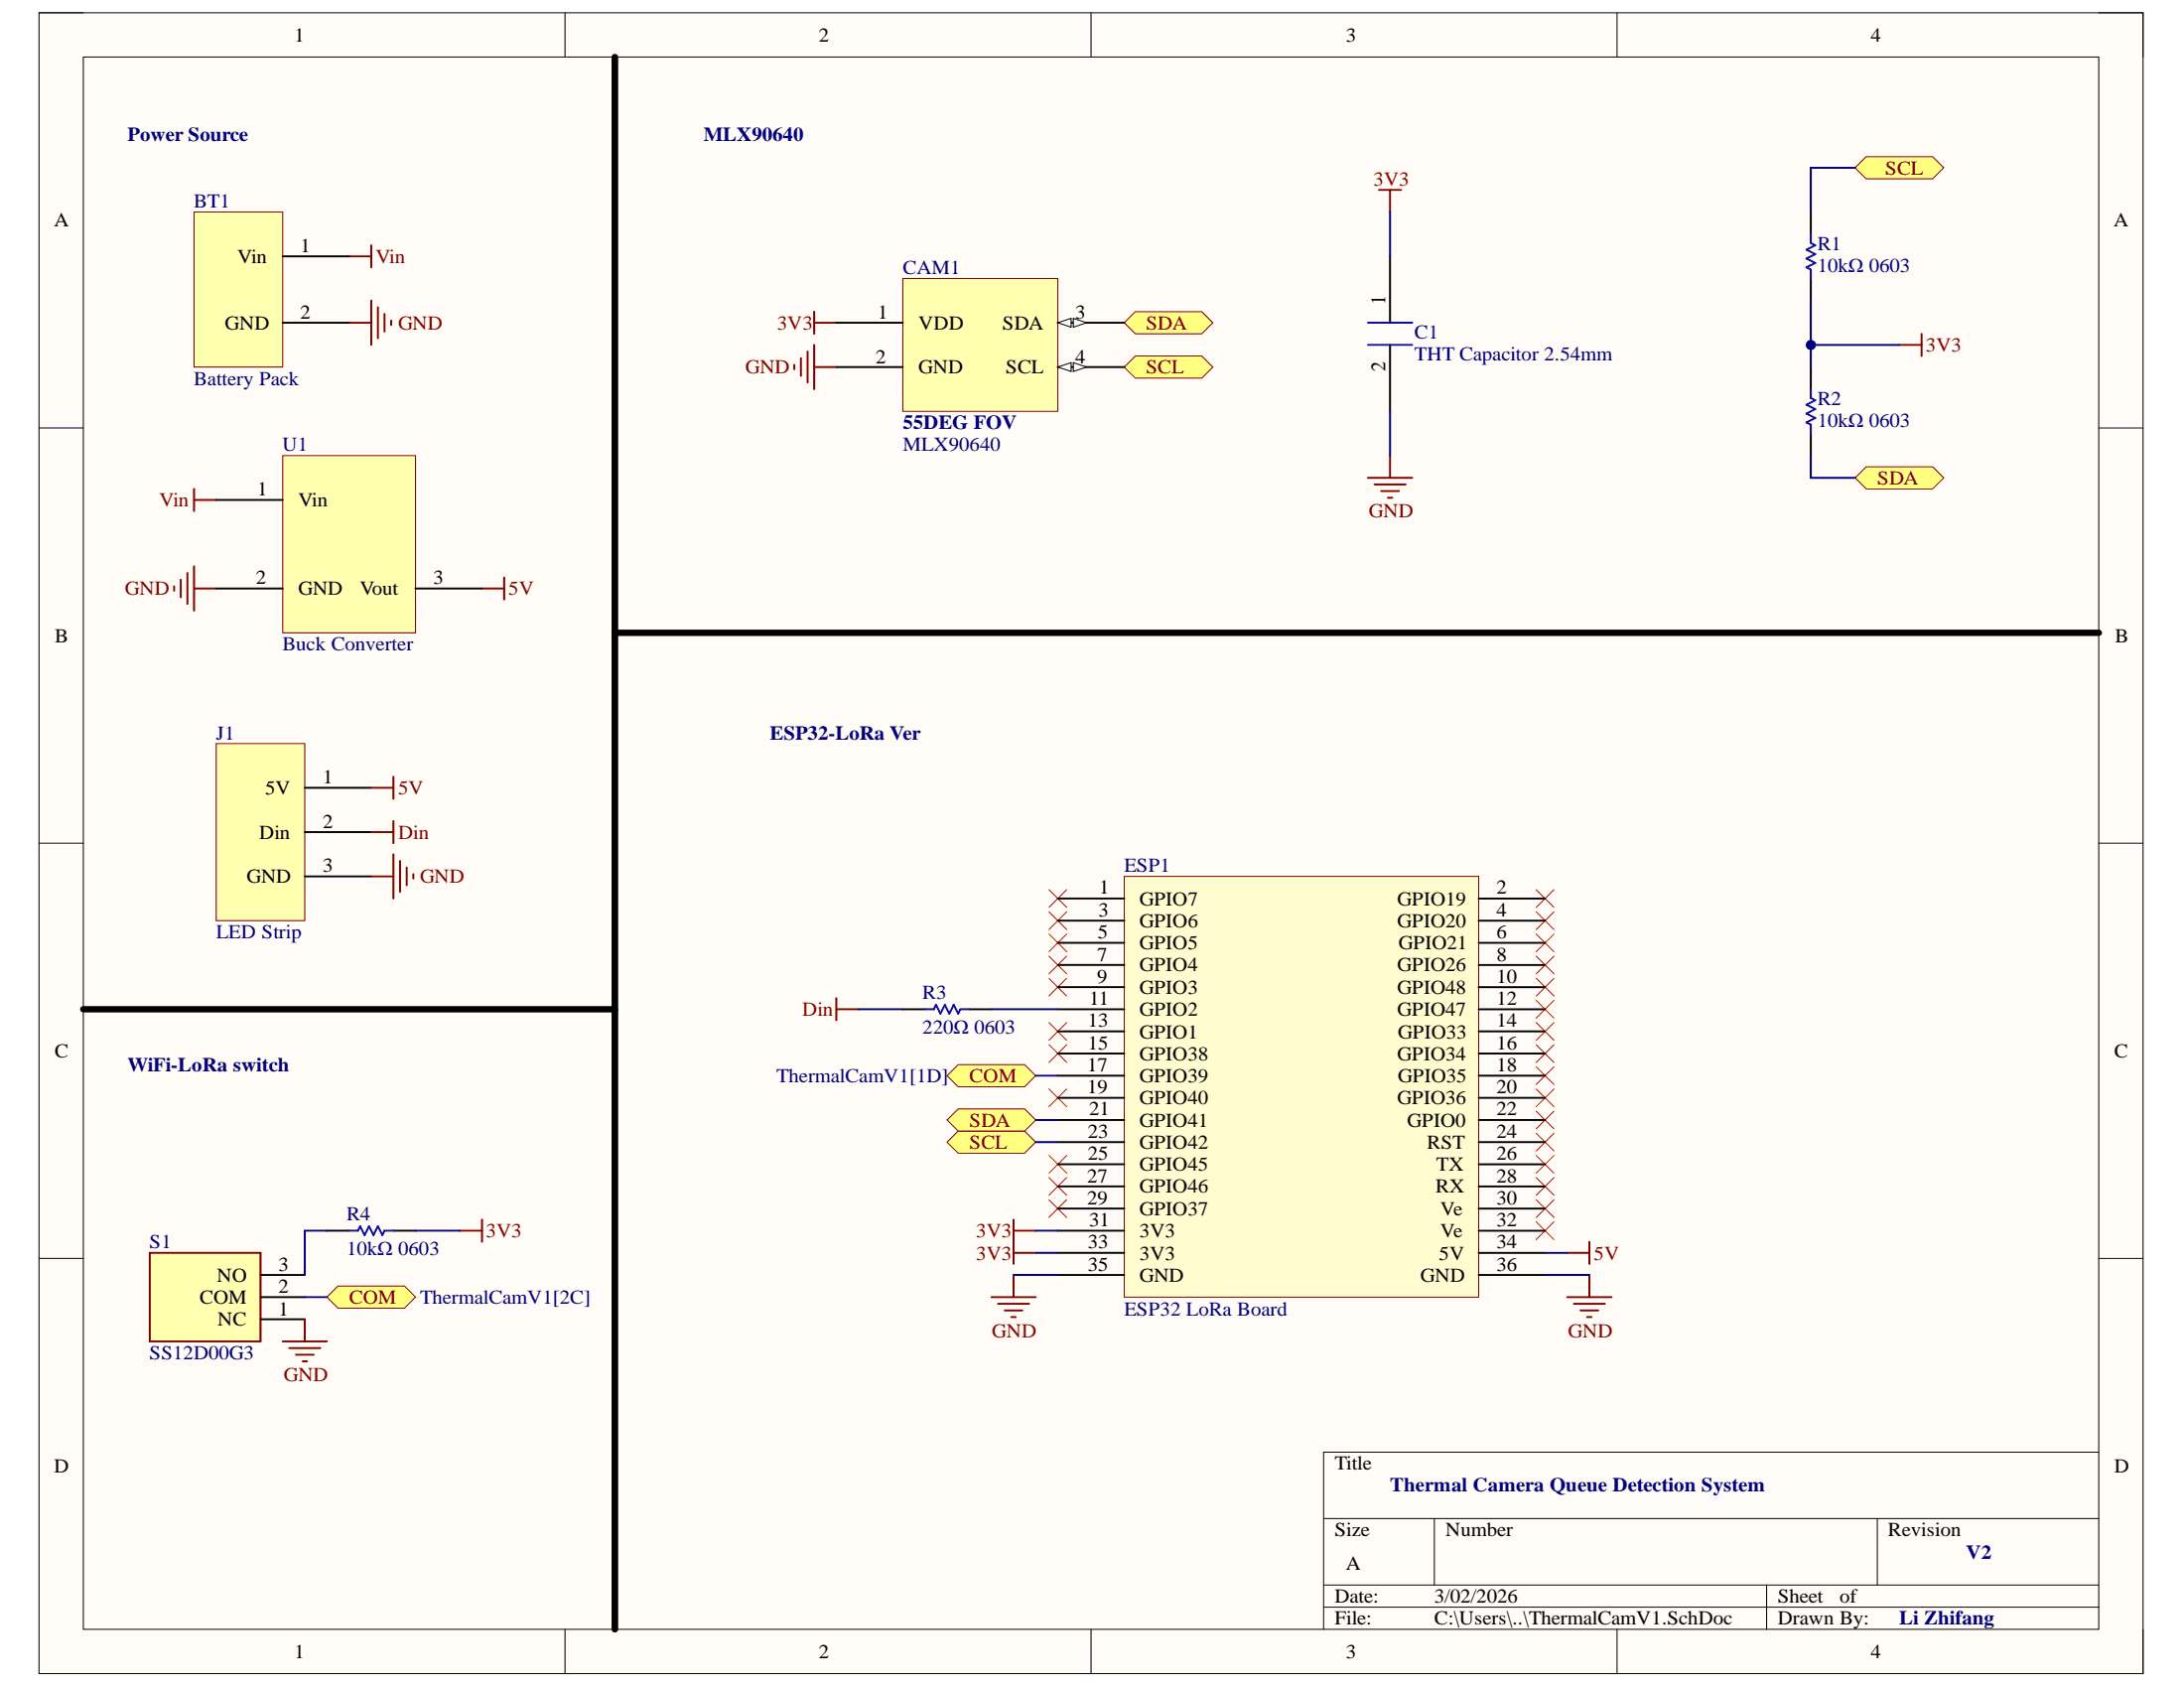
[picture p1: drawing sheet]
# Altium schematic sheet Node.SchDoc
size A; SheetNumber: 1; SheetTotal: 1

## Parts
BT1  Battery Pack  [Battery Pads]
C1  THT Capacitor 2.54mm  [THT_Capacitor_2.54mm]
CAM1  MLX90640  [MLX90640]
ESP1  ESP32 LoRa Board  [ESP32 LoRa Board]
J1  LED Strip  [LED Strip]
R1  10kΩ 0603  [RESC1609X50X30NL8T20]
R2  10kΩ 0603  [RESC1609X50X30NL8T20]
R3  220Ω 0603  [RESC1609X50X30NL8T20]
R4  10kΩ 0603  [RESC1609X50X30NL8T20]
S1  SS12D00G3  [SS12D00G3]
U1  Buck Converter  [BuckConverter]

## Ports
COM (bidir, see ThermalCamV1[1D]), COM (bidir, see ThermalCamV1[2C]), SCL (bidir, see ThermalCamV1[2C], ThermalCamV1[3A]), SCL (bidir, see ThermalCamV1[2C], ThermalCamV1[4A]), SCL (bidir, see ThermalCamV1[3A], ThermalCamV1[4A]), SDA (bidir, see ThermalCamV1[2C], ThermalCamV1[3A]), SDA (bidir, see ThermalCamV1[2C], ThermalCamV1[4B]), SDA (bidir, see ThermalCamV1[3A], ThermalCamV1[4B])

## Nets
3V3: C1.1(GND) CAM1.1(VDD) ESP1.31(3V3) ESP1.33(3V3) R1.1 R2.2 R4.1
5V: ESP1.34(5V) J1.1(5V) U1.3(Vout)
Din: J1.2(Din) R3.2
GND: BT1.2(GND) C1.2(GND) CAM1.2(GND) ESP1.35(GND) ESP1.36(GND) J1.3(GND) S1.1(NC) U1.2(GND)
Vin: BT1.1(Vin) U1.1(Vin)
COM: ESP1.17(GPIO39) S1.2(COM) ; port COM
SCL: CAM1.4(SCL) ESP1.23(GPIO42) R1.2 ; port SCL
SDA: CAM1.3(SDA) ESP1.21(GPIO41) R2.1 ; port SDA
NetESP1_11: ESP1.11(GPIO2) R3.1
NetR4_2: R4.2 S1.3(NO)

Not connected (* = marked no-connect by the designer): ESP1 1(GPIO7)* 2(GPIO19)* 3(GPIO6)* 4(GPIO20)* 5(GPIO5)* 6(GPIO21)* 7(GPIO4)* 8(GPIO26)* 9(GPIO3)* 10(GPIO48)* 12(GPIO47)* 13(GPIO1)* 14(GPIO33)* 15(GPIO38)* 16(GPIO34)* 18(GPIO35)* 19(GPIO40)* 20(GPIO36)* 22(GPIO0)* 24(RST)* 25(GPIO45)* 26(TX)* 27(GPIO46)* 28(RX)* 29(GPIO37)* 30(Ve)* 32(Ve)*

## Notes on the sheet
- Power Source
- MLX90640
- ESP32-LoRa Ver
- WiFi-LoRa switch
- Thermal Camera Queue Detection System
- Li Zhifang
- V2
